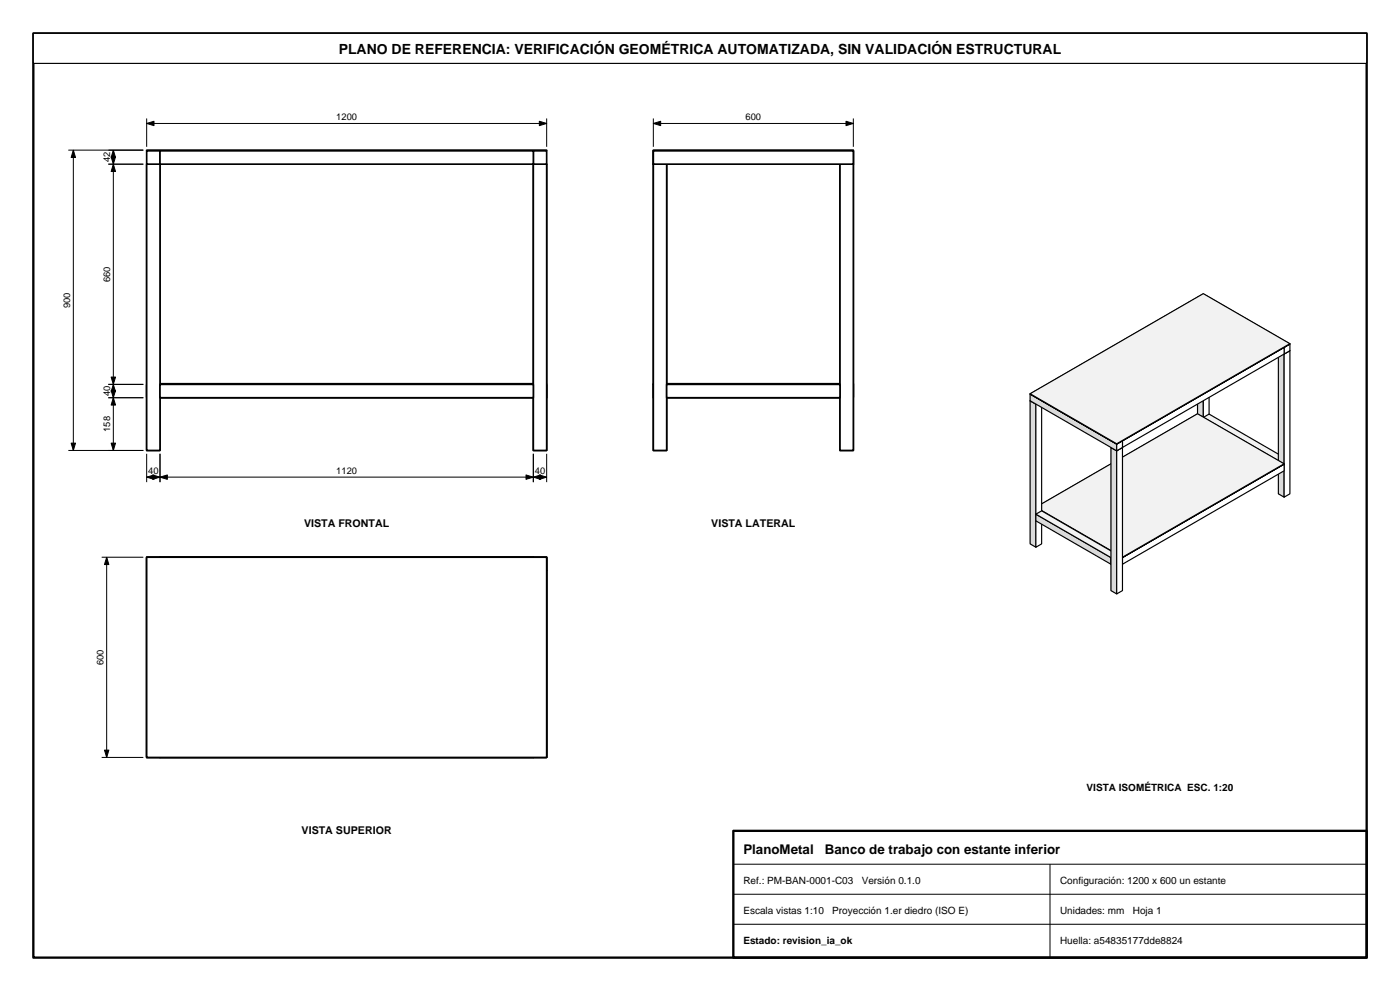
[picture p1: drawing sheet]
<svg xmlns="http://www.w3.org/2000/svg" width="420mm" height="297mm" viewBox="0 0 420 297" stroke-linecap="round" stroke-linejoin="round" font-family="sans-serif">
<path d="M10 10h400v277h-400z" fill="none" stroke="#000" stroke-width=".7" stroke-linecap="butt"/>
<path d="M10 10h400v9h-400z" fill-rule="evenodd" fill="#fff" stroke="#000" stroke-width=".35"/>
<g fill="#fff" stroke="#000" stroke-width=".5">
<path d="M44 49.2h4v85.8h-4z" fill-rule="evenodd"/>
<path d="M160 49.2h4v85.8h-4z" fill-rule="evenodd"/>
<path d="M48 45.2h112v4h-112z" fill-rule="evenodd"/>
<path d="M48 115.2h112v4h-112z" fill-rule="evenodd"/>
<path d="M44 115.2h4v4h-4z" fill-rule="evenodd"/>
<path d="M160 115.2h4v4h-4z" fill-rule="evenodd"/>
<path d="M44 45h120v.2h-120z" fill-rule="evenodd"/>
<path d="M48 115h112v.2h-112z" fill-rule="evenodd"/>
<path d="M44 49.2h4v85.8h-4z" fill-rule="evenodd"/>
<path d="M160 49.2h4v85.8h-4z" fill-rule="evenodd"/>
<path d="M44 45.2h4v4h-4z" fill-rule="evenodd"/>
<path d="M160 45.2h4v4h-4z" fill-rule="evenodd"/>
<path d="M48 45.2h112v4h-112z" fill-rule="evenodd"/>
<path d="M48 115.2h112v4h-112z" fill-rule="evenodd"/>
<path d="M252 49.2h4v85.8h-4z" fill-rule="evenodd"/>
<path d="M196 49.2h4v85.8h-4z" fill-rule="evenodd"/>
<path d="M196 45.2h60v4h-60z" fill-rule="evenodd"/>
<path d="M200 115.2h52v4h-52z" fill-rule="evenodd"/>
<path d="M196 115h60v.2h-60z" fill-rule="evenodd"/>
<path d="M252 45.2h4v4h-4z" fill-rule="evenodd"/>
<path d="M196 45.2h4v4h-4z" fill-rule="evenodd"/>
<path d="M252 115.2h4v4h-4z" fill-rule="evenodd"/>
<path d="M196 115.2h4v4h-4z" fill-rule="evenodd"/>
<path d="M196 45h60v.2h-60z" fill-rule="evenodd"/>
<path d="M252 49.2h4v85.8h-4z" fill-rule="evenodd"/>
<path d="M196 49.2h4v85.8h-4z" fill-rule="evenodd"/>
<path d="M196 45.2h60v4h-60z" fill-rule="evenodd"/>
<path d="M200 115.2h52v4h-52z" fill-rule="evenodd"/>
<path d="M48 223h112v4h-112z" fill-rule="evenodd"/>
<path d="M48 167h112v4h-112z" fill-rule="evenodd"/>
<path d="M44 171h4v52h-4z" fill-rule="evenodd"/>
<path d="M160 171h4v52h-4z" fill-rule="evenodd"/>
<path d="M48 167h112v60h-112z" fill-rule="evenodd"/>
<path d="M44 223h4v4h-4z" fill-rule="evenodd"/>
<path d="M44 167h4v4h-4z" fill-rule="evenodd"/>
<path d="M160 223h4v4h-4z" fill-rule="evenodd"/>
<path d="M160 167h4v4h-4z" fill-rule="evenodd"/>
<path d="M44 167h4v60h-4z" fill-rule="evenodd"/>
<path d="M160 167h4v60h-4z" fill-rule="evenodd"/>
<path d="M48 223h112v4h-112z" fill-rule="evenodd"/>
<path d="M48 167h112v4h-112z" fill-rule="evenodd"/>
<path d="M44 167h120v60h-120z" fill-rule="evenodd"/>
</g>
<g fill="none" stroke="#000" stroke-width=".3">
<path d="M44 35.5v8.5M44 37h120M164 35.5v8.5M196 37h60M196 35.5v8.5M256 35.5v8.5M20.5 45h22.5M22 45v90M32.5 49.2h10.5M34 45v90M32.5 119.2h10.5M32.5 115.2h10.5"/>
<path d="M20.5 135h22.5M44 136v8.5M48 136v8.5M160 136v8.5M164 136v8.5M44 143h120M30.5 167h12.5M32 167v60M30.5 227h12.5"/>
</g>
<g fill="#000" stroke="#000" stroke-width=".3">
<path d="M44 37l2.2-.7v1.4zM161.8 36.3l2.2 .7-2.2 .7zM196 37l2.2-.7v1.4zM253.8 36.3l2.2 .7-2.2 .7zM22 45l.7 2.2h-1.4zM34 49.2l.7 2.2h-1.4zM34 45l.7 2.2h-1.4zM33.3 47h1.4l-.7 2.2zM34 119.2l.7 2.2h-1.4zM34 115.2l.7 2.2h-1.4zM33.3 117h1.4l-.7 2.2zM33.3 113h1.4l-.7 2.2z"/>
<path d="M21.3 132.8h1.4l-.7 2.2zM33.3 132.8h1.4l-.7 2.2zM44 143l2.2-.7v1.4zM45.8 142.3l2.2 .7-2.2 .7zM48 143l2.2-.7v1.4zM157.8 142.3l2.2 .7-2.2 .7zM160 143l2.2-.7v1.4zM161.8 142.3l2.2 .7-2.2 .7zM32 167l.7 2.2h-1.4zM31.3 224.8h1.4l-.7 2.2z"/>
</g>
<path d="M359.3 91.1l1.7 1v42.9l-1.7-1z" fill-rule="evenodd" fill="#d9d9d9" stroke="#000" stroke-width=".35"/>
<path d="M361 92.1l1.7-1v42.9l-1.7 1z" fill-rule="evenodd" fill="#fff" stroke="#000" stroke-width=".35"/>
<path d="M359.3 91.1l1.7-1 1.7 1-1.7 1z" fill-rule="evenodd" fill="#f2f2f2" stroke="#000" stroke-width=".35"/>
<path d="M361 125.1l22.5 13v2l-22.5-13z" fill-rule="evenodd" fill="#d9d9d9" stroke="#000" stroke-width=".35"/>
<path d="M383.5 138.1l1.7-1v2l-1.7 1z" fill-rule="evenodd" fill="#fff" stroke="#000" stroke-width=".35"/>
<path d="M361 125.1l1.7-1 22.5 13-1.7 1z" fill-rule="evenodd" fill="#f2f2f2" stroke="#000" stroke-width=".35"/>
<path d="M310.8 152.1l1.7 1v2l-1.7-1z" fill-rule="evenodd" fill="#d9d9d9" stroke="#000" stroke-width=".35"/>
<path d="M312.5 153.1l48.5-28v2l-48.5 28z" fill-rule="evenodd" fill="#fff" stroke="#000" stroke-width=".35"/>
<path d="M310.8 152.1l48.5-28 1.7 1-48.5 28z" fill-rule="evenodd" fill="#f2f2f2" stroke="#000" stroke-width=".35"/>
<path d="M383.5 105.1l1.7 1v42.9l-1.7-1z" fill-rule="evenodd" fill="#d9d9d9" stroke="#000" stroke-width=".35"/>
<path d="M385.2 106.1l1.8-1v42.9l-1.8 1z" fill-rule="evenodd" fill="#fff" stroke="#000" stroke-width=".35"/>
<path d="M383.5 105.1l1.7-1 1.8 1-1.8 1z" fill-rule="evenodd" fill="#f2f2f2" stroke="#000" stroke-width=".35"/>
<path d="M359.3 89.1l25.9 15v2l-25.9-15z" fill-rule="evenodd" fill="#d9d9d9" stroke="#000" stroke-width=".35"/>
<path d="M385.2 104.1l1.8-1v2l-1.8 1z" fill-rule="evenodd" fill="#fff" stroke="#000" stroke-width=".35"/>
<path d="M359.3 89.1l1.7-1 26 15-1.8 1z" fill-rule="evenodd" fill="#f2f2f2" stroke="#000" stroke-width=".35"/>
<path d="M335 166.1l1.7 1v2l-1.7-1z" fill-rule="evenodd" fill="#d9d9d9" stroke="#000" stroke-width=".35"/>
<path d="M336.7 167.1l48.5-28v2l-48.5 28z" fill-rule="evenodd" fill="#fff" stroke="#000" stroke-width=".35"/>
<path d="M335 166.1l48.5-28 1.7 1-48.5 28z" fill-rule="evenodd" fill="#f2f2f2" stroke="#000" stroke-width=".35"/>
<path d="M310.8 152l25.9 15.1z" fill-rule="evenodd" fill="#d9d9d9" stroke="#000" stroke-width=".35"/>
<path d="M336.7 167l48.5-28z" fill-rule="evenodd" fill="#fff" stroke="#000" stroke-width=".35"/>
<path d="M310.8 152l48.5-28 25.9 15-48.5 28z" fill-rule="evenodd" fill="#f2f2f2" stroke="#000" stroke-width=".35"/>
<path d="M309 120.1l1.8 1v42.9l-1.8-1z" fill-rule="evenodd" fill="#d9d9d9" stroke="#000" stroke-width=".35"/>
<path d="M310.8 121.1l1.7-1v42.9l-1.7 1z" fill-rule="evenodd" fill="#fff" stroke="#000" stroke-width=".35"/>
<path d="M309 120.1l1.8-1 1.7 1-1.7 1z" fill-rule="evenodd" fill="#f2f2f2" stroke="#000" stroke-width=".35"/>
<path d="M310.8 154.1l22.5 13v2l-22.5-13z" fill-rule="evenodd" fill="#d9d9d9" stroke="#000" stroke-width=".35"/>
<path d="M333.3 167.1l1.7-1v2l-1.7 1z" fill-rule="evenodd" fill="#fff" stroke="#000" stroke-width=".35"/>
<path d="M310.8 154.1l1.7-1 22.5 13-1.7 1z" fill-rule="evenodd" fill="#f2f2f2" stroke="#000" stroke-width=".35"/>
<path d="M310.8 117.1l1.7 1v2l-1.7-1z" fill-rule="evenodd" fill="#d9d9d9" stroke="#000" stroke-width=".35"/>
<path d="M312.5 118.1l48.5-28v2l-48.5 28z" fill-rule="evenodd" fill="#fff" stroke="#000" stroke-width=".35"/>
<path d="M310.8 117.1l48.5-28 1.7 1-48.5 28z" fill-rule="evenodd" fill="#f2f2f2" stroke="#000" stroke-width=".35"/>
<path d="M333.3 134.1l1.7 1v42.9l-1.7-1z" fill-rule="evenodd" fill="#d9d9d9" stroke="#000" stroke-width=".35"/>
<path d="M335 135.1l1.7-1v42.9l-1.7 1z" fill-rule="evenodd" fill="#fff" stroke="#000" stroke-width=".35"/>
<path d="M333.3 134.1l1.7-1 1.7 1-1.7 1z" fill-rule="evenodd" fill="#f2f2f2" stroke="#000" stroke-width=".35"/>
<path d="M335 131.1l1.7 1v2l-1.7-1z" fill-rule="evenodd" fill="#d9d9d9" stroke="#000" stroke-width=".35"/>
<path d="M336.7 132.1l48.5-28v2l-48.5 28z" fill-rule="evenodd" fill="#fff" stroke="#000" stroke-width=".35"/>
<path d="M335 131.1l48.5-28 1.7 1-48.5 28z" fill-rule="evenodd" fill="#f2f2f2" stroke="#000" stroke-width=".35"/>
<path d="M309 118.1l26 15v2l-26-15z" fill-rule="evenodd" fill="#d9d9d9" stroke="#000" stroke-width=".35"/>
<path d="M335 133.1l1.7-1v2l-1.7 1z" fill-rule="evenodd" fill="#fff" stroke="#000" stroke-width=".35"/>
<path d="M309 118.1l1.8-1 25.9 15-1.7 1z" fill-rule="evenodd" fill="#f2f2f2" stroke="#000" stroke-width=".35"/>
<path d="M309 118l26 15.1z" fill-rule="evenodd" fill="#d9d9d9" stroke="#000" stroke-width=".35"/>
<path d="M335 133l52-30z" fill-rule="evenodd" fill="#fff" stroke="#000" stroke-width=".35"/>
<path d="M309 118l52-30 26 15-52 30z" fill-rule="evenodd" fill="#f2f2f2" stroke="#000" stroke-width=".35"/>
<path d="M220 249h190v38h-190z" fill="none" stroke="#000" stroke-width=".7" stroke-linecap="butt"/>
<path d="M220 259h190M315 259v28M220 268h190M220 277h190" fill="none" stroke="#000" stroke-width=".3"/>
<text font-size="4.2" x="101.6" y="16.2">PLANO DE REFERENCIA: VERIFICACIÓN GEOMÉTRICA AUTOMATIZADA, SIN VALIDACIÓN ESTRUCTURAL</text>
<g font-size="4">
<text x="223" y="256">PlanoMetal</text>
<text x="247.5" y="256">Banco de trabajo con estante inferior</text>
</g>
<g font-size="3.2">
<text x="91.2" y="158">VISTA FRONTAL</text>
<text x="213.4" y="158">VISTA LATERAL</text>
<text x="90.5" y="250">VISTA SUPERIOR</text>
</g>
<g font-size="3">
<text x="326" y="237">VISTA ISOMÉTRICA ESC. 1:20</text>
<text x="223" y="265">Ref.: PM-BAN-0001-C03</text>
<text x="258.5" y="265">Versión 0.1.0</text>
<text x="318" y="265">Configuración: 1200 x 600 un estante</text>
<text x="223" y="274">Escala vistas 1:10</text>
<text x="249.7" y="274">Proyección 1.er diedro (ISO E)</text>
<text x="318" y="274">Unidades: mm</text>
<text x="339.8" y="274">Hoja 1</text>
<text x="223" y="283">Estado: revision_ia_ok</text>
<text x="318" y="283">Huella: a54835177dde8824</text>
</g>
<g font-size="2.8">
<text x="100.9" y="36">1200</text>
<text x="223.7" y="36">600</text>
<text x="33" y="48.7" transform="rotate(-90 33 48.7)">42</text>
<text x="33" y="84.5" transform="rotate(-90 33 84.5)">660</text>
<text x="21" y="92.3" transform="rotate(-90 21 92.3)">900</text>
<text x="33" y="118.8" transform="rotate(-90 33 118.8)">40</text>
<text x="33" y="129.4" transform="rotate(-90 33 129.4)">158</text>
<text x="44.4" y="142">40</text>
<text x="100.9" y="142">1120</text>
<text x="160.4" y="142">40</text>
<text x="31" y="199.3" transform="rotate(-90 31 199.3)">600</text>
</g>
</svg>
